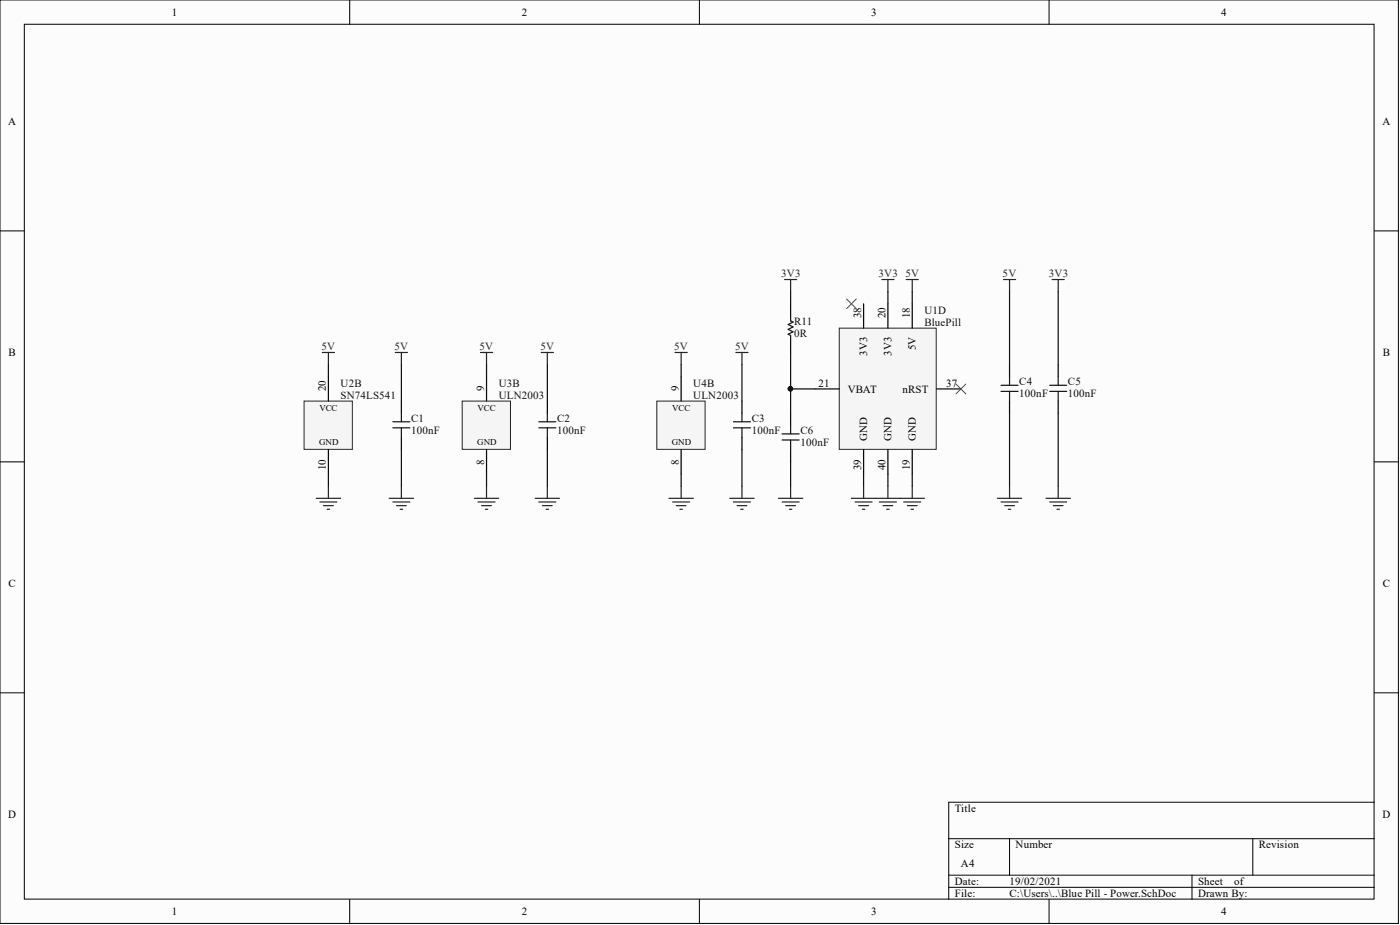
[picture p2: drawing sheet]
<svg xmlns="http://www.w3.org/2000/svg" width="292mm" height="193mm" viewBox="0 0 292 193" stroke-linecap="round" stroke-linejoin="round" font-family="sans-serif">
<g fill="#fcfcfc" stroke="#000" stroke-width=".21">
<path d="M0 0h291.8v192.6h-291.8z"/>
<path d="M5.1 5.1h281.6v182.5h-281.6z"/>
</g>
<g fill="none" stroke="#000" stroke-width=".21">
<path d="M73 0v5.1M145.9 0v5.1M218.9 0v5.1M0 48.2h5.1M286.8 48.2h5M0 96.4h5.1M286.8 96.4h5M0 144.5h5.1M286.8 144.5h5M197.9 175h88.9M210.6 175v7.6M261.4 175v7.6"/>
<path d="M286.8 167.4h-88.9v20.2M73 187.6v5.1M145.9 187.6v5.1M197.9 182.6h88.9M197.9 185.1h88.9M218.9 187.6v5.1M248.7 182.6v5"/>
</g>
<path d="M175.1 68.5h20.2v25.2h-20.2z" fill="#f5f5f5" stroke="#262626" stroke-width=".21"/>
<path d="M180.2 63.4v5.1M185.3 63.4v5.1M190.3 63.4v5.1M170 81.1h5.1M180.2 93.8v5.1M185.3 93.8v5.1M190.3 93.8v5.1M195.4 81.1h5.1" fill="none" stroke="#000" stroke-width=".25"/>
<path d="M63.4 83.7h10.1v10h-10.1z" fill="#f5f5f5" stroke="#262626" stroke-width=".21"/>
<path d="M68.5 78.6v5.1M68.5 93.8v5.1" fill="none" stroke="#000" stroke-width=".25"/>
<path d="M96.4 83.7h10.1v10h-10.1z" fill="#f5f5f5" stroke="#262626" stroke-width=".21"/>
<path d="M101.5 78.6v5.1M101.5 93.8v5.1" fill="none" stroke="#000" stroke-width=".25"/>
<path d="M137 83.7h10.1v10h-10.1z" fill="#f5f5f5" stroke="#262626" stroke-width=".21"/>
<g fill="none" stroke="#000" stroke-width=".25">
<path d="M142.1 78.6v5.1M165 63.4v2.5M165 71v2.5M210.6 76.1v2.5M220.8 76.1v2.5M83.7 83.7v2.5M83.7 91.3v2.5M114.2 83.7v2.5M114.2 91.3v2.5M142.1 93.8v5.1M154.8 83.7v2.5M154.8 91.3v2.5"/>
<path d="M165 86.2v2.5M165 93.8v2.6M210.6 83.7v2.5M220.8 83.7v2.5"/>
</g>
<g fill="none" stroke="#151515" stroke-width=".25">
<path d="M165 65.9v1l.5 .3-1.1 .5 1.1 .5-1.1 .5 1.1 .5-1.1 .5 .6 .3v1M210.6 78.6v1.8M220.8 78.6v1.8M82 88h3.5M82 89.3h3.5M83.7 86.2v1.8M83.7 89.3v2M112.4 88h3.6M112.4 89.3h3.6M114.2 86.2v1.8M114.2 89.3v2M153 88h3.6"/>
<path d="M153 89.3h3.6M154.8 86.2v1.8M154.8 89.3v2M163.2 90.5h3.5M163.2 91.8h3.5M165 88.7v1.8M165 91.8v2M208.9 80.4h3.5M208.9 81.6h3.5M210.6 81.6v2.1M219 80.4h3.6M219 81.6h3.6"/>
<path d="M220.8 81.6v2.1"/>
</g>
<g fill="none" stroke="#262626" stroke-width=".25">
<path d="M163.7 58.3h2.5M165 58.3v2.6M184 58.3h2.5M185.3 58.3v2.6M189.1 58.3h2.5M190.3 58.3v2.6M209.4 58.3h2.5M210.6 58.3v2.6M219.5 58.3h2.6M220.8 58.3v2.6M67.3 73.5h2.5M68.5 73.5v2.6"/>
<path d="M82.5 73.5h2.5M83.7 73.5v2.6M100.2 73.5h2.6M101.5 73.5v2.6M112.9 73.5h2.6M114.2 73.5v2.6M140.8 73.5h2.6M142.1 73.5v2.6M153.5 73.5h2.6M154.8 73.5v2.6M66 104h5.1M66.7 104.7h3.6"/>
<path d="M67.5 105.5h2M68.3 106.2h.5M68.5 101.4v2.6M81.2 104h5.1M82 104.7h3.5M82.7 105.5h2.1M83.5 106.2h.5M83.7 101.4v2.6M99 104h5M99.7 104.7h3.6M100.5 105.5h2M101.3 106.2h.5"/>
<path d="M101.5 101.4v2.6M111.7 104h5M112.4 104.7h3.6M113.2 105.5h2M113.9 106.2h.6M114.2 101.4v2.6M139.6 104h5.1M140.3 104.7h3.6M141.1 105.5h2M141.9 106.2h.5M142.1 101.4v2.6M152.3 104h5"/>
<path d="M153 104.7h3.6M153.8 105.5h2M154.5 106.2h.6M154.8 101.4v2.6M162.4 104h5.1M163.2 104.7h3.5M163.9 105.5h2.1M164.7 106.2h.5M165 101.4v2.6M177.6 104h15.3M178.4 104.7h3.6M179.2 105.5h2"/>
<path d="M179.9 106.2h.5M180.2 101.4v2.6M183.5 104.7h3.5M184.2 105.5h2.1M185 106.2h.5M185.3 101.4v2.6M188.6 104.7h3.5M189.3 105.5h2M190.1 106.2h.5M190.3 101.4v2.6M208.1 104h5.1M208.9 104.7h3.5"/>
<path d="M209.6 105.5h2M210.4 106.2h.5M210.6 101.4v2.6M218.2 104h5.1M219 104.7h3.6M219.8 105.5h2M220.5 106.2h.5M220.8 101.4v2.6"/>
</g>
<g fill="none" stroke="#0e0e0e" stroke-width=".25">
<path d="M68.5 76.1v2.5M83.7 76.1v7.6M101.5 76.1v2.5M114.2 76.1v7.6M142.1 76.1v2.5M154.8 76.1v7.6M165 73.5v12.7M165 60.9v2.5M185.3 60.9v2.5M190.3 60.9v2.5M210.6 60.9v15.2M220.8 60.9v15.2"/>
<path d="M68.5 98.9v2.5M83.7 93.8v7.6M101.5 98.9v2.5M114.2 93.8v7.6M142.1 98.9v2.5M154.8 93.8v7.6M165 96.4v5M165 81.1h5M180.2 98.9v2.5M185.3 98.9v2.5M190.3 98.9v2.5M210.6 86.2v15.2"/>
<path d="M220.8 86.2v15.2"/>
</g>
<path d="M176.6 62.4l2.1 2M178.7 62.4l-2.1 2M199.5 80.1l2 2.1M201.5 80.1l-2 2.1" fill="none" stroke="#4c4c4c" stroke-width=".21"/>
<circle cx="164.9" cy="81.1" r=".47" fill="#0e0e0e" stroke="#0e0e0e" stroke-width=".21"/>
<g font-size="2.3">
<text x="35.9" y="3.3">1</text>
<text x="108.9" y="3.3">2</text>
<text x="181.8" y="3.3">3</text>
<text x="254.8" y="3.3">4</text>
<text x="1.7" y="26.1">A</text>
<text x="288.5" y="26.1">A</text>
<text x="179.7" y="66.4" transform="rotate(-90 179.7 66.4)">38</text>
<text x="184.7" y="66.4" transform="rotate(-90 184.7 66.4)">20</text>
<text x="189.8" y="66.4" transform="rotate(-90 189.8 66.4)">18</text>
<text x="1.8" y="74.3">B</text>
<text x="180.9" y="74.2" transform="rotate(-90 180.9 74.2)">3V3</text>
<text x="186" y="74.2" transform="rotate(-90 186 74.2)">3V3</text>
<text x="191.1" y="73" transform="rotate(-90 191.1 73)">5V</text>
<text x="288.5" y="74.3">B</text>
<text x="68" y="81.6" transform="rotate(-90 68 81.6)">20</text>
<text x="101" y="81.6" transform="rotate(-90 101 81.6)">9</text>
<text x="141.6" y="81.6" transform="rotate(-90 141.6 81.6)">9</text>
<text x="170.8" y="80.6">21</text>
<text x="176.9" y="81.9">VBAT</text>
<text x="188.3" y="81.9">nRST</text>
<text x="197.4" y="80.6">37</text>
<text x="180.9" y="92" transform="rotate(-90 180.9 92)">GND</text>
<text x="186" y="92" transform="rotate(-90 186 92)">GND</text>
<text x="191.1" y="92" transform="rotate(-90 191.1 92)">GND</text>
<text x="68" y="98.1" transform="rotate(-90 68 98.1)">10</text>
<text x="101" y="97" transform="rotate(-90 101 97)">8</text>
<text x="141.6" y="97" transform="rotate(-90 141.6 97)">8</text>
<text x="179.7" y="98.1" transform="rotate(-90 179.7 98.1)">39</text>
<text x="184.7" y="98.1" transform="rotate(-90 184.7 98.1)">40</text>
<text x="189.8" y="98.1" transform="rotate(-90 189.8 98.1)">19</text>
<text x="1.8" y="122.5">C</text>
<text x="288.5" y="122.5">C</text>
<text x="1.7" y="170.7">D</text>
<text x="199.2" y="169.4">Title</text>
<text x="288.5" y="170.7">D</text>
<text x="199.2" y="177">Size</text>
<text x="211.9" y="177">Number</text>
<text x="262.7" y="177">Revision</text>
<text x="199.2" y="184.6">Date:</text>
<text x="200.5" y="180.8">A4</text>
<text x="210.6" y="184.6">19/02/2021</text>
<text x="250" y="184.6">Sheet</text>
<text x="257.5" y="184.6">of</text>
<text x="35.9" y="190.9">1</text>
<text x="108.9" y="190.9">2</text>
<text x="181.8" y="190.9">3</text>
<text x="199.2" y="187.1">File:</text>
<text x="210.6" y="187.1">C:\Users\..\Blue Pill - Power.SchDoc</text>
<text x="250" y="187.1">Drawn By:</text>
<text x="254.8" y="190.9">4</text>
</g>
<g font-size="2.3" fill="#262626">
<text x="163" y="57.8">3V3</text>
<text x="183.3" y="57.8">3V3</text>
<text x="188.9" y="57.8">5V</text>
<text x="209.2" y="57.8">5V</text>
<text x="218.8" y="57.8">3V3</text>
<text x="67.1" y="73">5V</text>
<text x="82.3" y="73">5V</text>
<text x="100.1" y="73">5V</text>
<text x="112.8" y="73">5V</text>
<text x="140.7" y="73">5V</text>
<text x="153.4" y="73">5V</text>
</g>
<g font-size="2.3" fill="#0e0e0e">
<text x="192.9" y="65.4">U1D</text>
<text x="165.7" y="67.7">R11</text>
<text x="165.7" y="70.2">0R</text>
<text x="192.9" y="68">BluePill</text>
<text x="71.1" y="80.6">U2B</text>
<text x="71.1" y="83.2">SN74LS541</text>
<text x="104" y="80.6">U3B</text>
<text x="104" y="83.2">ULN2003</text>
<text x="144.7" y="80.6">U4B</text>
<text x="144.7" y="83.2">ULN2003</text>
<text x="212.7" y="80.4">C4</text>
<text x="212.7" y="82.9">100nF</text>
<text x="222.8" y="80.4">C5</text>
<text x="222.8" y="82.9">100nF</text>
<text x="85.8" y="88">C1</text>
<text x="116.2" y="88">C2</text>
<text x="156.8" y="88">C3</text>
<text x="85.8" y="90.5">100nF</text>
<text x="116.2" y="90.5">100nF</text>
<text x="156.8" y="90.5">100nF</text>
<text x="167" y="90.5">C6</text>
<text x="167" y="93.1">100nF</text>
</g>
<g font-size="1.9">
<text x="66.7" y="85.8">VCC</text>
<text x="99.6" y="85.8">VCC</text>
<text x="140.3" y="85.8">VCC</text>
<text x="66.6" y="92.9">GND</text>
<text x="99.6" y="92.9">GND</text>
<text x="140.2" y="92.9">GND</text>
</g>
</svg>
